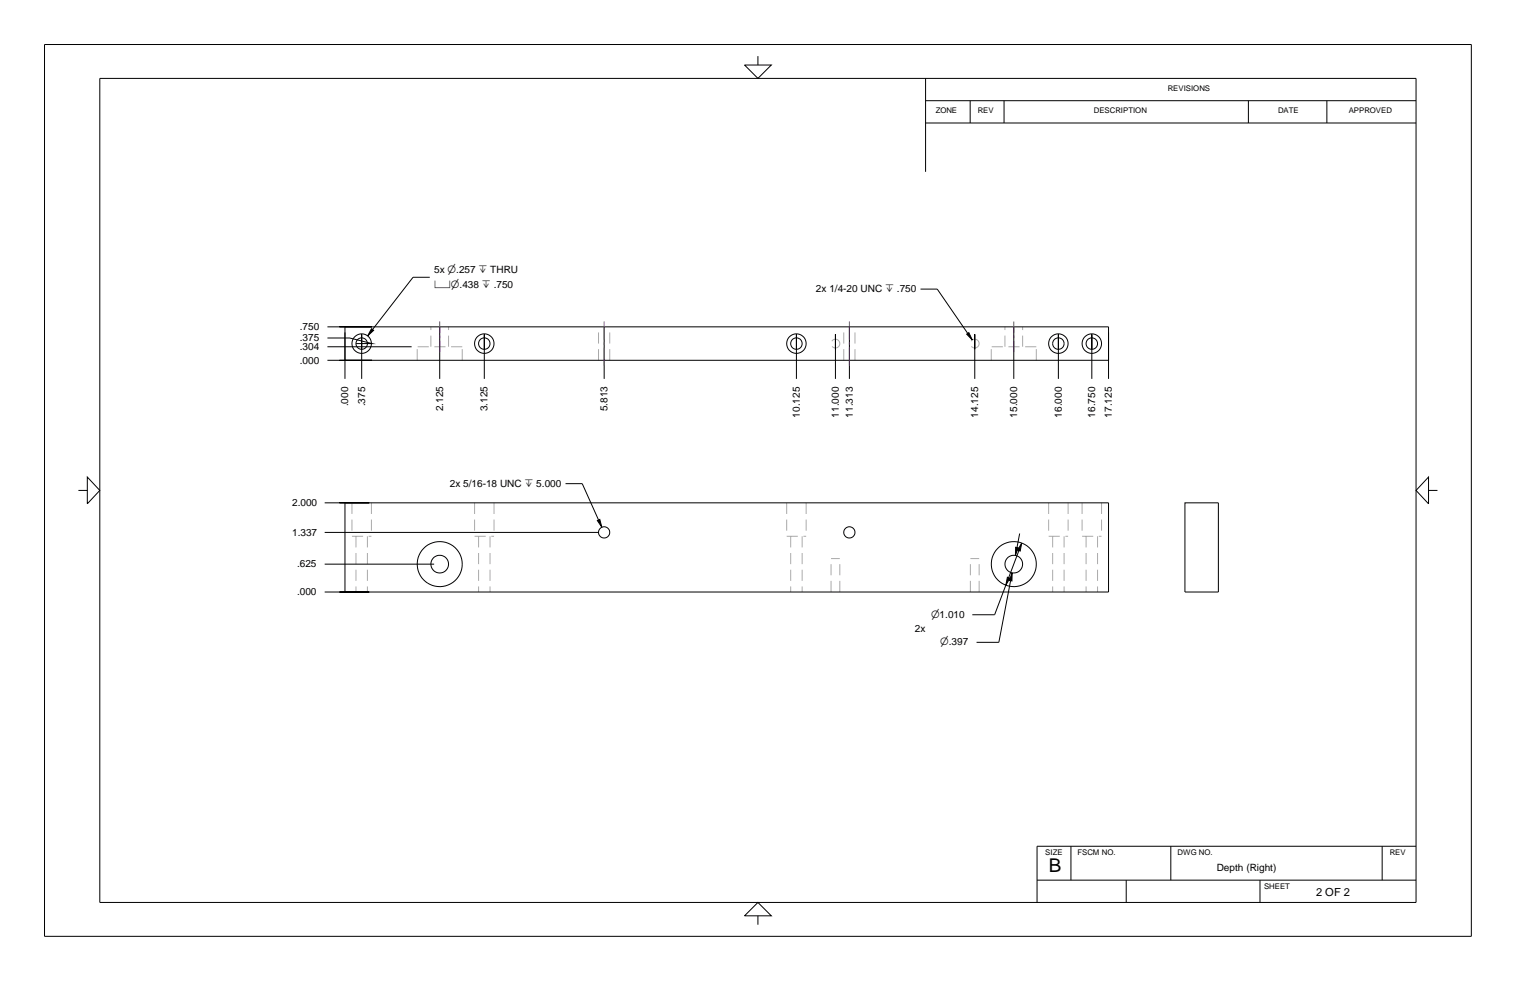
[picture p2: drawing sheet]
<svg xmlns="http://www.w3.org/2000/svg" width="432mm" height="279mm" viewBox="0 0 432 279" stroke-linecap="round" stroke-linejoin="round" font-family="sans-serif">
<g fill="none" stroke="#aaa" stroke-width=".28" stroke-dasharray="3.2 1.6" stroke-linecap="butt">
<path d="M122.7 98.8v-5.7M127.8 98.8v-5.7M131.7 98.8h-12.9M239.2 97.9a1.25 1.25 0 0 0-1.8-1.2 1.25 1.25 0 0 0-.2 2.2 1.25 1.25 0 0 0 2-.8v-.2M278.9 97.9a1.25 1.25 0 0 0-1.8-1.2 1.25 1.25 0 0 0-.2 2.2 1.25 1.25 0 0 0 2-.8v-.2M286.2 98.8v-5.7M291.3 98.8v-5.7M295.2 98.8h-12.9M118.8 102.6v-3.8M131.7 102.6v-3.8M170.5 102.6v-9.5M173.7 102.6v-9.5"/>
<path d="M240.3 102.6v-9.5M243.5 102.6v-9.5M282.3 102.6v-3.8M295.2 102.6v-3.8M100.2 143.2v9.5M100.2 152.7h5.6M101.4 152.7v15.9M104.6 152.7v15.9M105.8 143.2v9.5M135.2 152.7h5.5M135.2 143.2v9.5M136.3 152.7v15.9"/>
<path d="M139.6 152.7v15.9M140.7 143.2v9.5M224.1 143.2v9.5M224.1 152.7h5.5M225.2 152.7v15.9M228.5 152.7v15.9M229.6 143.2v9.5M238 159.1h-1.3M239.2 159.1h-1.2M277.6 159.1h-1.2M278.9 159.1h-1.3M298.7 143.2v9.5"/>
<path d="M298.7 152.7h5.5M299.8 152.7v15.9M303.1 152.7v15.9M304.2 143.2v9.5M308.2 152.7h5.6M308.2 143.2v9.5M309.4 152.7v15.9M312.6 152.7v15.9M313.8 143.2v9.5M236.7 168.6v-9.5M239.2 168.6v-9.5M276.4 168.6v-9.5"/>
<path d="M278.9 168.6v-9.5"/>
</g>
<g fill="none" stroke="#000" stroke-width=".28">
<path d="M12.7 12.7h406.4v254h-406.4zM212.1 18.5h7.6l-3.8 3.8zM215.9 16v2.5M28.4 22.3h374.9v234.7h-374.9zM263.6 28.7h139.7M263.6 35h139.7M263.6 22.3v26.6M276.3 28.7v6.3M286 28.7v6.3M355.6 28.7v6.3M377.9 28.7v6.3M122.4 79h-4.8l-11.5 14.9"/>
<path d="M93.3 96.3h6.3l6.4 1.6h-4.6M93.3 93.1h12.7h-9.3M93.3 98.8h23.9M98.3 94.7v13.2M98.3 93.1h217.4v9.5h-217.4zM103 99.4v-4.2v12.7M105.8 93.6l.6 .5-1.7 1.6zM125.2 93.2v14.7M137.9 99.4v-4.2v12.7M172.1 93.2v14.7M226.8 99.4v-4.2v12.7M238 99.4v-4.2v12.7"/>
<path d="M241.9 93.2v14.7M262.2 82.3h4.8l8.6 12.7M275.3 95.2l.6-.5 1 2.1zM277.6 99.4v-4.2v12.7M288.8 93.2v14.7M301.5 99.4v-4.2v12.7M311 99.4v-4.2v12.7M315.7 94.7v13.2M93.3 102.6h12.7h-9.3M22.3 139.7h2.6M24.9 135.9l3.5 3.8-3.5 3.8zM161.1 137.8h4.7l4.7 10.3"/>
<path d="M406.9 135.9v7.6l-3.6-3.8zM406.9 139.7h2.5M92.5 151.6h78M92.5 143.2h12.7h-8.5M98.3 143.2h217.4v25.4h-217.4zM170.1 148.3l.7-.4 .6 2.3zM289.3 155.9l.7 .1-.8 2.2zM290.2 156.8l-2.9 7.7M290.4 152l-.7 4M291 154.7l-.4 2.3-.7-.3zM337.5 143.2h9.5v25.4h-9.5zM92.5 168.6h12.7h-8.5"/>
<path d="M92.5 160.7h31.2M286.5 166.7l.4-2.3 .8 .3-1.2 2-3.2 8.4h-6.4M287.8 165.4l-3.3 17.5h-6.3M288.3 163.2l-.1 2.3-.7-.2zM215.9 257l3.8 3.8h-7.6zM295.4 250.7h107.9M305 241v9.7M320.8 250.7v6.3M333.5 241v9.7M358.9 250.7v6.3M393.7 241v9.7M403.3 241h-107.9v16"/>
<path d="M215.9 260.8v2.6"/>
<circle cx="103" cy="97.9" r="2.78"/>
<circle cx="103" cy="97.9" r="1.63"/>
<circle cx="137.9" cy="97.9" r="2.78"/>
<circle cx="137.9" cy="97.9" r="1.63"/>
<circle cx="226.8" cy="97.9" r="2.78"/>
<circle cx="226.8" cy="97.9" r="1.63"/>
<circle cx="301.5" cy="97.9" r="2.78"/>
<circle cx="301.5" cy="97.9" r="1.63"/>
<circle cx="311" cy="97.9" r="2.78"/>
<circle cx="311" cy="97.9" r="1.63"/>
<circle cx="172.1" cy="151.6" r="1.6"/>
<circle cx="241.9" cy="151.6" r="1.6"/>
<circle cx="125.2" cy="160.7" r="2.52"/>
<circle cx="125.2" cy="160.7" r="6.4"/>
<circle cx="288.8" cy="160.7" r="2.52"/>
<circle cx="288.8" cy="160.7" r="6.4"/>
</g>
<g fill="#000">
<path d="M105.8 93.6l-1 2.1 1.6-1.6z" fill-rule="evenodd"/>
<path d="M275.3 95.2l1.6 1.6-.9-2z" fill-rule="evenodd"/>
<path d="M170.1 148.3l.8-.3 .5 2.2z" fill-rule="evenodd"/>
<path d="M289.3 155.9l.7 .1-.8 2.2z" fill-rule="evenodd"/>
<path d="M291 154.7l-.4 2.3-.7-.3z" fill-rule="evenodd"/>
<path d="M286.9 164.4l.8 .3-1.2 1.9z" fill-rule="evenodd"/>
<path d="M288.3 163.2l-.1 2.3-.7-.2z" fill-rule="evenodd"/>
</g>
<path d="M125.2 91.6v3.2M125.2 95.5v.8M125.2 97.1v3.2M172.1 91.6v5.1M172.1 97.5v.7M172.1 99v5.1M241.9 91.6v5.1M241.9 97.5v.7M241.9 99v5.1M288.8 91.6v3.2M288.8 95.5v.8M288.8 97.1v3.2" fill="none" stroke="#801196" stroke-width=".28"/>
<text font-size="5.4" x="298.7" y="248.4">B</text>
<text font-size="3.2" x="374.8" y="255.1">2 OF 2</text>
<g font-size="2.9">
<text x="123.7" y="77.7">5x n.257 x THRU</text>
<text x="123.7" y="82">vn.438 x .750</text>
<text x="232.4" y="83.2">2x 1/4-20 UNC x .750</text>
<text x="85.4" y="94">.750</text>
<text x="85.4" y="99.7">.304</text>
<text x="85.4" y="97.2">.375</text>
<text x="85.4" y="103.6">.000</text>
<text x="99.2" y="115.8" transform="rotate(-90 99.2 115.8)">.000</text>
<text x="104" y="115.8" transform="rotate(-90 104 115.8)">.375</text>
<text x="126.2" y="117.2" transform="rotate(-90 126.2 117.2)">2.125</text>
<text x="138.9" y="117.2" transform="rotate(-90 138.9 117.2)">3.125</text>
<text x="173" y="117.2" transform="rotate(-90 173 117.2)">5.813</text>
<text x="227.8" y="118.9" transform="rotate(-90 227.8 118.9)">10.125</text>
<text x="238.9" y="118.9" transform="rotate(-90 238.9 118.9)">11.000</text>
<text x="242.9" y="118.9" transform="rotate(-90 242.9 118.9)">11.313</text>
<text x="278.6" y="118.9" transform="rotate(-90 278.6 118.9)">14.125</text>
<text x="289.7" y="118.9" transform="rotate(-90 289.7 118.9)">15.000</text>
<text x="302.4" y="118.9" transform="rotate(-90 302.4 118.9)">16.000</text>
<text x="311.9" y="118.9" transform="rotate(-90 311.9 118.9)">16.750</text>
<text x="316.7" y="118.9" transform="rotate(-90 316.7 118.9)">17.125</text>
<text x="128.1" y="138.6">2x 5/16-18 UNC x 5.000</text>
<text x="83.2" y="144.2">2.000</text>
<text x="83.2" y="152.6">1.337</text>
<text x="84.6" y="161.6">.625</text>
<text x="84.6" y="169.6">.000</text>
<text x="260.6" y="179.9">2x</text>
<text x="265.2" y="176">n1.010</text>
<text x="267.8" y="183.8">n.397</text>
</g>
<text font-size="2.8" x="346.6" y="248.1">Depth (Right)</text>
<g font-size="2.2">
<text x="332.6" y="26">REVISIONS</text>
<text x="266.5" y="32.2">ZONE</text>
<text x="278.5" y="32.2">REV</text>
<text x="311.6" y="32.2">DESCRIPTION</text>
<text x="364" y="32.2">DATE</text>
<text x="384.2" y="32.2">APPROVED</text>
<text x="297.7" y="243.4">SIZE</text>
<text x="306.9" y="243.4">FSCM NO.</text>
<text x="335.4" y="243.4">DWG NO.</text>
<text x="395.8" y="243.4">REV</text>
<text x="360" y="253.2">SHEET</text>
</g>
</svg>
